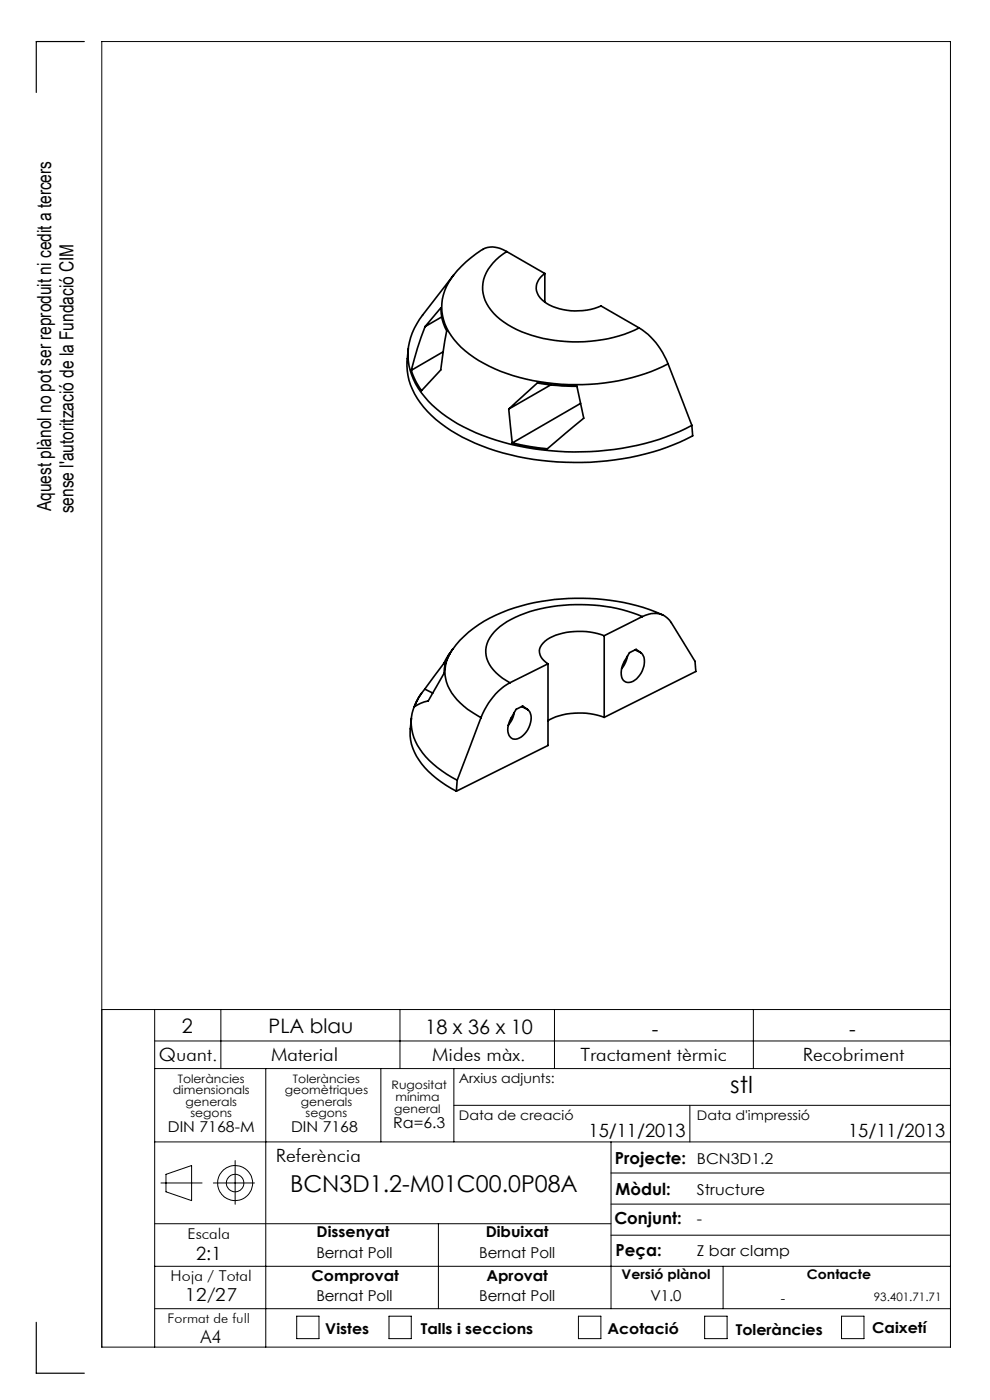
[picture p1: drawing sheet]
<svg xmlns="http://www.w3.org/2000/svg" width="210mm" height="297mm" viewBox="0 0 210 297" stroke-linecap="round" stroke-linejoin="round" font-family="sans-serif">
<g fill="none" stroke="#000" stroke-width=".21">
<path d="M21.6 214.2h180M32.8 214.2v71.6M46.8 214.2v12.5M84.8 214.2v12.5M117.6 214.2v12.5M159.8 214.2v12.5M32.8 220.8h168.8M32.8 226.7h168.8M56.4 226.7v59.1M80.8 226.7v15.5M96.3 226.7v15.5M96.3 234.5h105.3"/>
<path d="M146.3 234.5v7.7M32.8 259.6h96.8M32.8 242.2h168.8M34.1 251h8.8M35.2 249.1l5.4-1.8v7.4l-5.4-1.9zM45.3 251h8.7M49.9 246.2v9.3M93 259.6v18M129.6 242.2v35.4M129.6 255.4h72M129.6 248.8h72M32.8 277.6h168.8"/>
<path d="M32.8 268.6h168.8M62.9 279.2h4.8v4.8h-4.8zM82.5 279.2h4.7v4.8h-4.7zM122.7 279.2h4.8v4.8h-4.8zM129.6 262h72M149.5 279.2h4.7v4.8h-4.7zM153.4 268.6v9M178.5 279.2h4.8v4.8h-4.8zM21.6 285.8h180v-277h-180v277"/>
<circle cx="49.9" cy="251" r="3.7"/>
<circle cx="49.9" cy="251" r="1.86"/>
</g>
<path d="M17.9 8.8h-10.2v10.8M7.7 280.5v10.8h10.2" fill="none" stroke="#000" stroke-width=".25"/>
<g fill="none" stroke="#000" stroke-width=".35">
<path d="M96.2 58.4l-6.6 8.4a13 13 0 0 0 .5 17.4 31.7 31.7 0 0 0 15.1 9.2 58 58 0 0 0 38.9-1.9l2.7-1.3M96.2 58.4a10.5 10.5 0 0 0 .8 14.5 29.9 29.9 0 0 0 16.1 7.8 45.2 45.2 0 0 0 28.6-3.5M96.2 58.4h.1M107.5 53.4a5 5 0 0 0-6.5 .4l-2.1 1.7-2.7 2.8M107.5 53.4a9.2 9.2 0 0 0-5.1 8.1 9.8 9.8 0 0 0 5.3 7.4 30.9 30.9 0 0 0 22.5 2.7l2.3-.7 3.1-1.3M107.5 53.4l8.1 4.6M115.6 58a3.4 3.4 0 0 0-.2 6 12.9 12.9 0 0 0 12.1 .9l8.1 4.7M115.6 58v6.1M86.6 74a14.5 14.5 0 0 0 4.9 14.1 39.5 39.5 0 0 0 20 9.1 58.3 58.3 0 0 0 32.8-3.4l2.6-1.3-.1-2.3M90.2 69.3l3.3-4a9.6 9.6 0 0 0 1.3 4.9l-1.3 8.3-4.1 4.4a14.3 14.3 0 0 1-2.2-4.3M90.2 69.3a70.8 70.8 0 0 0-3 9.3M93.7 67.2l-3.5 2.1"/>
<path d="M94 74.6l-6.8 4M135.6 69.6a15.2 15.2 0 0 1 6.1 7.6M141.7 77.2l5.1 13M107.9 86.8l6.1-5.6a49.7 49.7 0 0 0 8.4 .7l1.4 6.8-7.7 6.5-3.8-.5-3.6-.7M107.9 86.8l.8 7.2M116.8 81.7l-8.9 5.1M123.2 85.6l-14.5 8.4M95 139.1l1-1.3a7.8 7.8 0 0 0 .3 9.9l1.3 1.4 1.6 1.4 2.8 1.8M128.2 134.9a14.7 14.7 0 0 0-12.1 .8 2.75 2.75 0 0 0-1.4 3.6l.6 .8 .9 .7M128.2 134.9v17.3M133.1 139.2l-.4 1.3-.8 1.3M133.5 138.5l1.4-.7a3.1 3.1 0 0 1 1.3 4.5 3.3 3.3 0 0 1-3.4 2.4 2.34 2.34 0 0 1-.9-2.9 10.1 10.1 0 0 1 1.6-3.3z"/>
<path d="M134.7 137.9l1.3 .6M136.2 130.8a4.4 4.4 0 0 1 6.2 1.3l5 8.2 .2 2.1-19.4 9.8M136.2 130.8a36.3 36.3 0 0 0-25.9-.3 11.7 11.7 0 0 0-7 6 5.8 5.8 0 0 0 1.9 6.2l1.4 1.2 1.6 .9M136.2 130.8l-8 4.1M140.6 130.5a46 46 0 0 0-31.4-1.6 25 25 0 0 0-13.2 8.9M87.3 152.4a11.6 11.6 0 0 0 4.4 12l2.8 2.1 2.3 1.3M89.4 147.1a9.8 9.8 0 0 0 .2 12.6 22.5 22.5 0 0 0 7.4 5.8M90.1 146.2l1.7 .8M94.2 140.7l1.2-2.1a8.3 8.3 0 0 0-1.2 4.2l-3.4 5.9a7.9 7.9 0 0 0-2.9 1.2 11.8 11.8 0 0 1 2.2-3.7M94.2 140.7l-4.1 5.5M94.2 140.7l.3 .2M102 152.3l-5 13.2"/>
<path d="M108.2 144.8a14.4 14.4 0 0 0-6.2 7.5M109.1 151.2l-.4 1.4-.9 1.3M109.5 150.5l1.4-.7a2.87 2.87 0 0 1 1.5 4 4 4 0 0 1-3.3 3 1.96 1.96 0 0 1-1.4-2.5l.1-.5a10.2 10.2 0 0 1 1.7-3.3zM110.7 149.9l1.2 .6M116.2 140.8l-8 4M116.2 140.8v17.3l-19.4 9.7M128.2 152.2a14.8 14.8 0 0 0-12 .7M97 165.5l-.2 2.3"/>
</g>
<g font-size="4.9">
<text x="154.9" y="231.8">stl</text>
<text x="61.5" y="253">BCN3D1.2-M01C00.0P08A</text>
</g>
<g font-size="4.2">
<text x="38.6" y="219">2</text>
<text x="57" y="219.2">PLA blau</text>
<text x="90.2" y="219.4">18 x 36 x 10</text>
<text x="138.3" y="219.7">-</text>
<text x="180.1" y="219.7">-</text>
</g>
<g font-size="4.1">
<text x="10.9" y="108.4" transform="rotate(-90 10.9 108.4)">Aquest plànol no pot ser reproduit ni cedit a tercers</text>
<text x="15.6" y="108.9" transform="rotate(-90 15.6 108.9)">sense l'autorització de la Fundació CIM</text>
</g>
<g font-size="3.9">
<text x="33.7" y="225">Quant.</text>
<text x="57.5" y="225">Material</text>
<text x="91.7" y="225">Mides màx.</text>
<text x="123.1" y="225">Tractament tèrmic</text>
<text x="170.3" y="225">Recobriment</text>
<text x="124.8" y="241.3">15/11/2013</text>
<text x="179.9" y="241.3">15/11/2013</text>
<text x="58.5" y="246.5">Referència</text>
<text x="41.6" y="267.2">2:1</text>
<text x="39.2" y="276">12/27</text>
<text x="42.5" y="284.9">A4</text>
</g>
<g font-size="3.5">
<text x="130.5" y="246.8">Projecte:</text>
<text x="130.6" y="253.4">Mòdul:</text>
<text x="130.3" y="259.8">Conjunt:</text>
<text x="130.6" y="266.4">Peça:</text>
</g>
<g font-size="3.2">
<text x="83.4" y="239.3">Ra=6.3</text>
<text x="35.6" y="240.1">DIN 7168-M</text>
<text x="61.7" y="240.1">DIN 7168</text>
<text x="147.8" y="246.8">BCN3D1.2</text>
<text x="147.8" y="253.4">Structure</text>
<text x="39.8" y="262.9">Escala</text>
<text x="67.2" y="262.5">Dissenyat</text>
<text x="103" y="262.5">Dibuixat</text>
<text x="147.8" y="259.8">-</text>
<text x="67.1" y="266.8">Bernat Poll</text>
<text x="101.6" y="266.8">Bernat Poll</text>
<text x="147.8" y="266.4">Z bar clamp</text>
<text x="36.2" y="271.7">Hoja / Total</text>
<text x="66.1" y="271.7">Comprovat</text>
<text x="103.2" y="271.7">Aprovat</text>
<text x="67.1" y="276.1">Bernat Poll</text>
<text x="101.6" y="276.1">Bernat Poll</text>
<text x="138" y="276.1">V1.0</text>
<text x="69" y="283.1">Vistes</text>
<text x="89.3" y="283.1">Talls i seccions</text>
<text x="128.8" y="283.1">Acotació</text>
<text x="156.1" y="283.2">Toleràncies</text>
<text x="185" y="282.8">Caixetí</text>
</g>
<g font-size="2.8">
<text x="97.3" y="229.6">Arxius adjunts:</text>
<text x="97.3" y="237.7">Data de creació</text>
<text x="147.8" y="237.7">Data d'impressió</text>
<text x="131.8" y="271.4">Versió plànol</text>
<text x="171.2" y="271.4">Contacte</text>
<text x="35.5" y="280.7">Format de full</text>
<text x="165.6" y="276.3">-</text>
</g>
<g font-size="2.5">
<text x="36.7" y="232.1">dimensionals</text>
<text x="37.7" y="229.6">Toleràncies</text>
<text x="60.4" y="232.1">geomètriques</text>
<text x="62.1" y="229.6">Toleràncies</text>
<text x="83.1" y="231">Rugositat</text>
<text x="83.9" y="233.5">mínima</text>
<text x="39.4" y="234.6">generals</text>
<text x="40.4" y="237.1">segons</text>
<text x="63.8" y="234.6">generals</text>
<text x="64.8" y="237.1">segons</text>
<text x="83.6" y="236.2">general</text>
<text x="185.4" y="276.1">93.401.71.71</text>
</g>
</svg>
